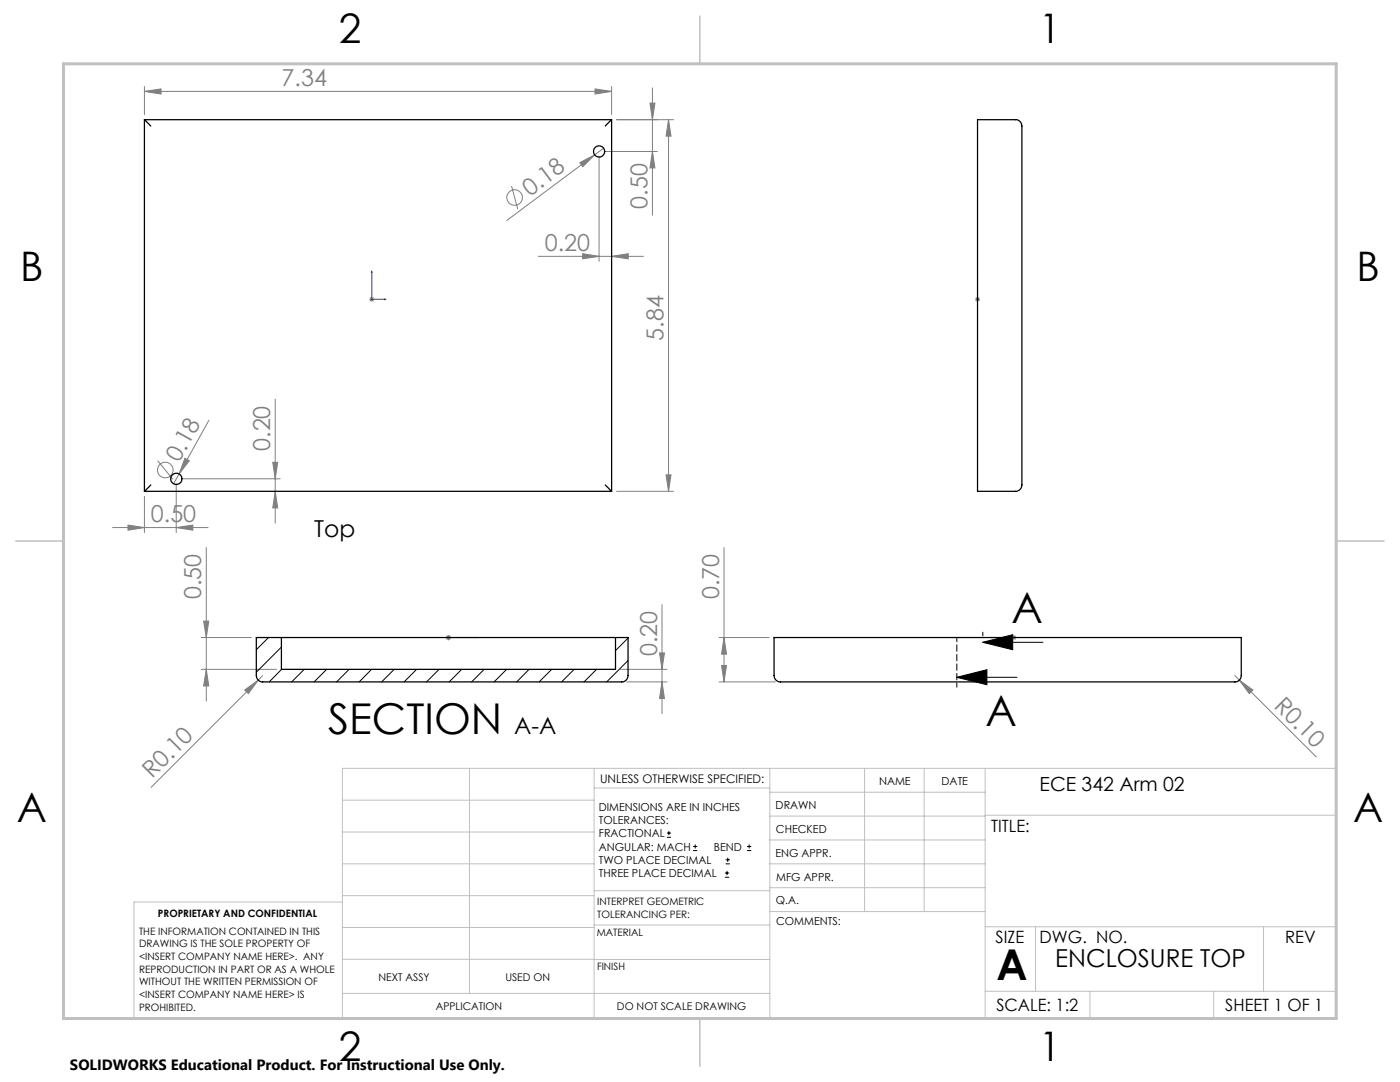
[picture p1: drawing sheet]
<svg xmlns="http://www.w3.org/2000/svg" width="279mm" height="216mm" viewBox="0 0 279 216" stroke-linecap="round" stroke-linejoin="round" font-family="sans-serif">
<g fill="none" stroke="#808080" stroke-width=".2">
<path d="M28.8 18.2l3.3-.5v1.1zM28.8 17.3v5.6M28.8 18.2h93.3M118.7 17.7l3.4 .5-3.4 .6zM122.1 17.3v5.6M130.2 17.5v25.4M102.1 37.1l1.2 4.6M115.7 32.5l3-1.6-2.4 2.4zM119.6 31.2v20.9M120.5 29.6l-19.4 14.4M120.6 30.2h10.6M129.7 20.6h1l-.5 3.3z"/>
<path d="M130.2 30.2l.5 3.3h-1zM133.4 23.9l.5 3.3h-1zM133.4 23.9v74.1M134.4 23.9h-11.4M73.7 59.7h1M73.8 59.3l.7 .8M74.2 59.2v1M74.5 59.3l-.7 .8M107.4 51.2h21M116.3 50.6l3.3 .6-3.3 .4zM122.1 51.2l3.3-.6v1zM194.6 59.7h1"/>
<path d="M194.7 59.3l.7 .8M195.1 59.2v1M195.4 59.3l-.7 .8M54.9 79.7v24.7M28.8 99.1v7.2M31.5 91.9l3 3.7M35.2 96.6v9.7M35.7 94.6l-1.1 1.9M36.2 95.5h19.7M36.9 91.4l.9 .5-2.1 2.7zM41.7 83.9l-6 10.7M54.4 92.3h1l-.5 3.2z"/>
<path d="M54.9 98l.5 3.4h-1zM123 98h11.4M132.9 94.8h1l-.5 3.2zM22.5 105.3h19M25.5 104.8l3.3 .5-3.3 .5zM35.2 105.3l3.3-.5v1zM41.2 109.3v30.6M144.5 109.3v26.8M40.1 127.2h10.1M40.1 133.6h15.1M40.6 123.9h1.1l-.5 3.3zM41.2 133.6l.5 3.3h-1.1z"/>
<path d="M48.8 137.7l2.7-2-1.9 2.7zM51.5 135.7l-21.3 21.4M52.4 134.8l-.9 .9M89 127.2h1M89.1 126.9l.8 .7M89.5 126.7v1M89.9 126.9l-.8 .7M123.8 133.6h9.3M125.1 136.1h8M131.6 130.3h1l-.5 3.3zM132.1 136.1l.5 3.3h-1zM132.1 120.7v21.7"/>
<path d="M143.5 127.2h10M143.5 136.1h11.3M144 132.8h1l-.5 3.3zM144.5 127.2l.5 3.3h-1zM201.9 127.2h.9M202 126.9l.7 .7M202.4 126.7v1M202.7 126.9l-.7 .7M246.5 134.8l.8 .9M247.3 135.7l2.7 2-.7 .7zM247.3 135.7l15.4 15.3"/>
<circle cx="102.7" cy="39.4" r="1.56"/>
<circle cx="33" cy="93.8" r="1.55"/>
</g>
<g fill="none" stroke="#000" stroke-width=".2">
<path d="M190.9 135.1h12.1M190.9 135.1l6.1-1.5v3zM196.1 128.2h12M196.1 128.2l6-1.6v3zM133.1 167.1h.8M133.1 166.2h.8M133.5 165.8v.9M138.3 169.7h.8M138.3 168.9h.8M138.7 168.5v.8M144.7 175h.8M144.7 174.2h.8"/>
<path d="M144.8 172.4h.9M144.8 171.6h.9M145.1 173.8v.8M145.2 171.1v.9M149.1 169.7h.8M149.1 168.9h.8M149.5 168.5v.8"/>
</g>
<g fill="none" stroke="#00f" stroke-width=".2">
<path d="M74.2 54.1l.1 .3h-.2zM74.2 54.1v5.6h2.8M76.7 59.7h.3l-.3 .1zM195.1 59.7v.1zM195.1 54.1v.3v-.3M195.1 59.7h.1M195.1 54.1v5.6M89.4 127.2h.2zM89.5 127.2h.1M89.5 127.2h5.6M95.1 127.2h-.2h.2M199.5 127.2h.3h-.3"/>
<path d="M199.5 127.2h2.9M202.3 127.2h.1zM202.4 127.2h.1"/>
</g>
<path d="M196.1 126.1v1.1" fill="none" stroke="#000" stroke-width=".2" stroke-dasharray="1.3 .6" stroke-dashoffset=".5"/>
<path d="M196.1 127.2h-5.1" fill="none" stroke="#000" stroke-width=".2" stroke-dasharray="1.3 .6" stroke-dashoffset="-.1"/>
<path d="M191 127.2v9.9" fill="none" stroke="#000" stroke-width=".2" stroke-dasharray="1.3 .6" stroke-dashoffset=".4"/>
<g fill="none" stroke="#c0c0c0" stroke-width=".2">
<path d="M68.3 159.7h50.3M93.7 153.3v44.9M118.6 153.3v49.9M118.6 157.2h35M153.6 153.3v49.9M153.6 158.1h43M172.5 153.3v28.6M184.4 153.3v28.6M196.6 153.3v49.9M68.3 180h-41.6v23.2h240v-49.9h-198.4v49.9M68.3 166h50.3M68.3 178.7h50.3"/>
<path d="M68.3 172.4h50.3M118.6 177.7h35M153.6 162.8h43M153.6 177.1h43M153.6 172.4h43M153.6 167.6h43M196.6 162.7h70.1M68.3 198.2h85.3M68.3 191.4l85.3 .1M68.3 185.1h50.3M118.6 184.6h35M153.6 181.9h43"/>
<path d="M196.6 184.9h70.1M196.6 197.8h70.1M206.7 184.9v12.9M217.5 197.8v5.4M242.2 197.8v5.4M252.2 184.9v12.9"/>
</g>
<path d="M139.7 3.2v9.5M3.1 107.9h9.6M266.7 107.9h9.5M139.7 203.2v9.6" fill="none" stroke="#c0c0c0" stroke-width=".3"/>
<path d="M12.7 12.7h254v190.5h-254z" fill="none" stroke="#c0c0c0" stroke-width=".6"/>
<path d="M196.1 128.2l6-1.6v3zM190.9 135.1l6.1-1.5v3z" fill="#000"/>
<g fill="#00f">
<path d="M76.7 59.7h.3l-.3 .1zM74.2 54.1l.1 .3h-.2z"/>
<path d="M199.5 127.2h.3zM202.3 127.2h.1z"/>
<path d="M195.1 59.7v.1zM195.1 54.1v.3zM89.4 127.2h.2zM94.9 127.2h.2zM89.4 127.2h.2zM94.9 127.2h.2z"/>
</g>
<g fill="#808080">
<path d="M115.7 32.5l3-1.6-2.4 2.4z"/>
<path d="M48.8 137.7l2.7-2-1.9 2.7z"/>
<path d="M36.9 91.4l.9 .5-2.1 2.7z"/>
<path d="M247.3 135.7l2.7 2-.7 .7z"/>
<path d="M25.5 104.8l3.3 .5-3.3 .5zM35.2 105.3l3.3-.5v1zM116.3 50.6l3.3 .6-3.3 .4zM122.1 51.2l3.3-.6v1z"/>
<path d="M28.8 18.2l3.3-.5v1.1zM118.7 17.7l3.4 .5-3.4 .6z"/>
<path d="M41.2 133.6l.5 3.3h-1.1zM40.6 123.9h1.1l-.5 3.3z"/>
<path d="M144 132.8h1l-.5 3.3zM144.5 127.2l.5 3.3h-1z"/>
<path d="M130.2 30.2l.5 3.3h-1zM129.7 20.6h1l-.5 3.3z"/>
<path d="M131.6 130.3h1l-.5 3.3zM132.1 136.1l.5 3.3h-1z"/>
<path d="M54.4 92.3h1l-.5 3.2zM54.9 98l.5 3.4h-1zM133.4 23.9l.5 3.3h-1zM132.9 94.8h1l-.5 3.2z"/>
</g>
<g fill="none" stroke="#000" stroke-width=".25">
<path d="M28.8 23.9l1.3 1.3M28.8 23.9v74.1M28.8 23.9h93.3M122.1 23.9l-1.3 1.3M122.1 23.9v74.1M195.1 23.9h7.6a1.26 1.26 0 0 1 1.2 1.3v71.6a1.26 1.26 0 0 1-1.2 1.2h-7.6zM28.8 98h93.3M30.1 96.8l-1.3 1.2M120.8 96.8l1.3 1.2M51.2 127.2h74.1v7.6a1.26 1.26 0 0 1-1.2 1.3h-71.7a1.26 1.26 0 0 1-1.2-1.3zM56.2 127.2v6.4h66.6v-6.4M154.5 127.2h93.2v7.6a1.26 1.26 0 0 1-1.2 1.3h-90.7a1.26 1.26 0 0 1-1.3-1.3z"/>
<circle cx="119.6" cy="30.2" r="1.13"/>
<circle cx="35.2" cy="95.5" r="1.12"/>
</g>
<g fill="none" stroke="#000" stroke-width=".2">
<path d="M53.6 127.2l-2.4 2.4M56.2 129.1l-5 5M56.2 133.6l-2.5 2.5M60.7 133.6l-2.5 2.5M65.2 133.6l-2.5 2.5M69.7 133.6l-2.5 2.5M74.2 133.6l-2.5 2.5M78.7 133.6l-2.5 2.5M83.1 133.6l-2.5 2.5M87.6 133.6l-2.5 2.5M92.1 133.6l-2.5 2.5M96.6 133.6l-2.5 2.5"/>
<path d="M101.1 133.6l-2.5 2.5M105.6 133.6l-2.5 2.5M110.1 133.6l-2.5 2.5M114.6 133.6l-2.5 2.5M119.1 133.6l-2.5 2.5M125.3 127.3l-2.5 2.5M125.3 131.8l-4.2 4.3"/>
</g>
<g font-size="8.5">
<text x="201.9" y="124.2">A</text>
<text x="65.5" y="146.5">SECTION</text>
<text x="196.7" y="144.8">A</text>
<text x="198.9" y="195.5">A</text>
</g>
<g font-size="8.1">
<text x="67.6" y="8.5">2</text>
<text x="207.3" y="8.5">1</text>
<text x="4" y="56.1">B</text>
<text x="270.7" y="56.1">B</text>
<text x="3.3" y="164.1">A</text>
<text x="270" y="164.1">A</text>
<text x="67.6" y="211.7">2</text>
<text x="207.3" y="211.7">1</text>
</g>
<text font-size="4.9" x="210.6" y="193">ENCLOSURE TOP</text>
<g font-size="4.7" fill="#808080">
<text x="56.2" y="17.2">7.34</text>
<text x="105.8" y="39.2" transform="rotate(-37 105.8 39.2)">0.18</text>
<text x="129.2" y="41.6" transform="rotate(-90 129.2 41.6)">0.50</text>
<text x="108.7" y="50.1">0.20</text>
<text x="132.4" y="68" transform="rotate(-90 132.4 68)">5.84</text>
<text x="53.9" y="90" transform="rotate(-90 53.9 90)">0.20</text>
<text x="35.7" y="92.4" transform="rotate(-61 35.7 92.4)">0.18</text>
<text x="30.1" y="104.2">0.50</text>
<text x="40.2" y="119.6" transform="rotate(-90 40.2 119.6)">0.50</text>
<text x="143.5" y="119.6" transform="rotate(-90 143.5 119.6)">0.70</text>
<text x="131.1" y="131" transform="rotate(-90 131.1 131)">0.20</text>
<text x="254.1" y="141" transform="rotate(45 254.1 141)">R0.10</text>
<text x="30.4" y="155.4" transform="rotate(-45 30.4 155.4)">R0.10</text>
</g>
<g font-size="4.7">
<text x="62.7" y="107.1">Top</text>
<text x="102.6" y="146.5">A-A</text>
</g>
<text font-size="3.9" x="207.5" y="157.8">ECE 342 Arm 02</text>
<g font-size="3.4">
<text x="197.8" y="166">TITLE:</text>
<text x="198.7" y="188.1">SIZE</text>
<text x="207.5" y="188.1">DWG. NO.</text>
<text x="256.5" y="188.2">REV</text>
<text x="198.8" y="201.7">SCALE: 1:2</text>
<text x="244.5" y="201.7">SHEET 1 OF 1</text>
</g>
<text font-size="3" x="14" y="213.5">SOLIDWORKS Educational Product. For Instructional Use Only.</text>
<text font-size="2.4" x="119.8" y="156.2">UNLESS OTHERWISE SPECIFIED:</text>
<g font-size="2.2">
<text x="119.5" y="161.8">DIMENSIONS ARE IN INCHES</text>
<text x="154.8" y="161.4">DRAWN</text>
<text x="175.4" y="156.6">NAME</text>
<text x="187.9" y="156.7">DATE</text>
<text x="119.5" y="164.4">TOLERANCES:</text>
<text x="119.5" y="167.1">FRACTIONAL</text>
<text x="154.9" y="166.3">CHECKED</text>
<text x="119.5" y="169.7">ANGULAR: MACH</text>
<text x="119.5" y="172.4">TWO PLACE DECIMAL</text>
<text x="142.5" y="169.7">BEND</text>
<text x="154.8" y="170.9">ENG APPR.</text>
<text x="119.5" y="175">THREE PLACE DECIMAL</text>
<text x="154.9" y="175.7">MFG APPR.</text>
<text x="154.9" y="180.4">Q.A.</text>
<text x="154.9" y="184.6">COMMENTS:</text>
</g>
<g font-size="2.1">
<text x="75.5" y="195.7">NEXT ASSY</text>
<text x="100.9" y="195.7">USED ON</text>
<text x="86.9" y="201.5">APPLICATION</text>
<text x="123.1" y="201.6">DO NOT SCALE DRAWING</text>
</g>
<g font-size="2">
<text x="31.5" y="182.9">PROPRIETARY AND CONFIDENTIAL</text>
<text x="119.2" y="180.6">INTERPRET GEOMETRIC</text>
<text x="119.2" y="183.1">TOLERANCING PER:</text>
<text x="27.8" y="186.5">THE INFORMATION CONTAINED IN THIS</text>
<text x="27.8" y="189">DRAWING IS THE SOLE PROPERTY OF</text>
<text x="27.8" y="191.6">&lt;INSERT COMPANY NAME HERE&gt;. ANY</text>
<text x="119.1" y="186.7">MATERIAL</text>
<text x="27.8" y="194.1">REPRODUCTION IN PART OR AS A WHOLE</text>
<text x="27.8" y="196.6">WITHOUT THE WRITTEN PERMISSION OF</text>
<text x="119.1" y="193.5">FINISH</text>
<text x="27.8" y="199.1">&lt;INSERT COMPANY NAME HERE&gt; IS</text>
<text x="27.8" y="201.7">PROHIBITED.</text>
</g>
</svg>
